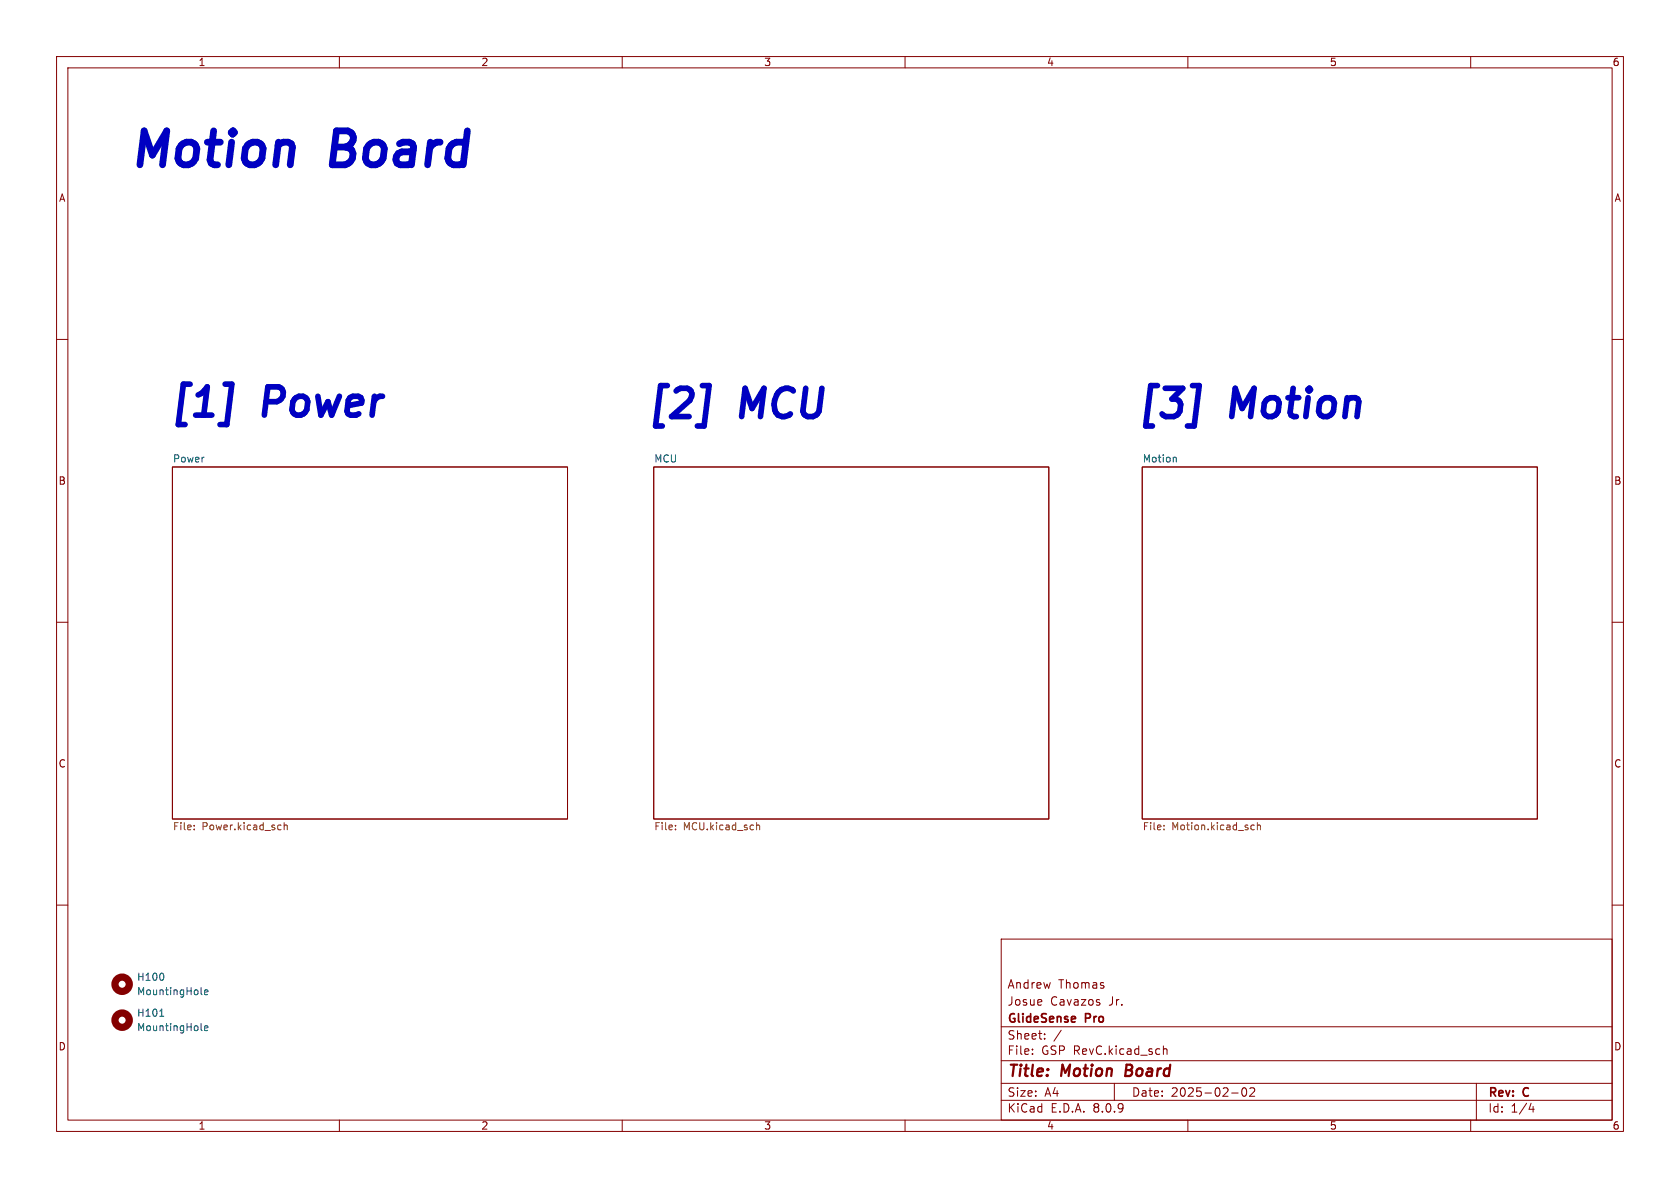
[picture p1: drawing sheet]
<svg xmlns="http://www.w3.org/2000/svg" width="297mm" height="210mm" viewBox="0 0 297 210" stroke-linecap="round" stroke-linejoin="round" font-family="sans-serif">
<g fill="none" stroke="#840000" stroke-width=".18">
<path d="M10 10h277v190h-277zM12 12h273v186h-273zM60 10v2M110 10v2M160 10v2M210 10v2M260 10v2M10 60h2M285 60h2M30.5 82.6h69.8v62.2h-69.8zM115.6 82.6h69.8v62.2h-69.8zM201.9 82.6h69.9v62.2h-69.9z"/>
<path d="M10 110h2M285 110h2M10 160h2M177 166h108v32h-108zM194.4 177.3v.3M285 160h2M60 198v2M110 198v2M160 198v2M177 194.5h108M177 191.5h108M177 187.5h108"/>
<path d="M177 181.5h108M182.5 186.3v.1M182.5 185.5v.1M184.7 183.6v.1M184.7 182.8v.1M187.6 182.1l-1.3 2M197 191.5v3M205.7 184.9v1.5M205.7 185.5l.2-.1 .3 .1 .1 .9M210 198v2M217.7 193.2h1.2M219.7 192.4l.2-.1a.81 .81 0 0 1 .6 .6 .81 .81 0 0 1-.3 .8l-.2 .1a.81 .81 0 0 1-.3-1.4z"/>
<path d="M221 192.4l.5-.1 .2 .1 .1 .3-.9 1.1h.9M260 198v2M261 191.5v6.5M270.7 195l-.4 1.1h.9M271 195.6v1"/>
</g>
<path d="M199.2 188.2l-.3 2h.8" fill="none" stroke="#840000" stroke-width=".4"/>
<path d="M189.9 179.7l.2 .3-.7 .2M190.1 180.6l-.2 .1" fill="none" stroke="#840000" stroke-width=".3"/>
<g fill="none" stroke="#725600" stroke-width=".18">
<path d="M34.3 146.6v.1M34.3 145.9v.1M49.6 145.8l.1 .1M49.7 146.6l-.1 .1M50.2 145.4v1.3M50.2 146l.2-.2 .3 .1 .1 .8M119.4 146.6v.1M119.4 145.9v.1M133.8 146l.1-.2 .3 .1 .1 .8M133.8 145.4v1.3M205.8 146.6v.1M205.8 145.9v.1"/>
<path d="M221.3 145.9h.4M221.3 146.6h.4M222.3 146l.2-.2 .3 .1v.8M222.3 145.4v1.3"/>
</g>
<path d="M207.6 80.8l.4 .2v.7M28.2 179.6h.8M28.9 172.3v.8M35.5 175.7l.2 .1M36.2 175.4l.6-.1-.1-.2-.4-.1-.1 .2v.6h.5M35.5 182l.2 .2M36.2 181.8l.6-.2-.1-.2-.4-.1-.1 .2v.6h.5" fill="none" stroke="#006464" stroke-width=".18"/>
<g fill="none" stroke="#840000" stroke-width="1.3">
<circle cx="21.6" cy="174" r="1.27"/>
<circle cx="21.6" cy="180.3" r="1.27"/>
</g>
<path d="M39.8 67.9h1.2l-.9 7.2M124.2 68.2h1.2l-.9 7.1M210.8 68.2h1.2l-.9 7.1" fill="none" stroke="#0000c2" stroke-width="1"/>
<g font-size="8.4" fill="#0000c2">
<text x="22.1" y="31.2">Motion</text>
<text x="58.5" y="31.2">Board</text>
</g>
<g font-size="7" fill="#0000c2">
<text x="29.3" y="75.1">[1]</text>
<text x="46.6" y="75.1">Power</text>
<text x="113.7" y="75.4">[2]</text>
<text x="130.9" y="75.4">MCU</text>
<text x="200.4" y="75.4">[3]</text>
<text x="217.6" y="75.4">Motion</text>
</g>
<g font-size="2.8" fill="#840000">
<text x="178" y="190.9">Title:</text>
<text x="187.7" y="190.9">Motion</text>
<text x="199.8" y="190.9">Board</text>
</g>
<g font-size="2.1" fill="#840000">
<text x="178" y="178">Josue</text>
<text x="178" y="175">Andrew</text>
<text x="185.7" y="178">Cavazos</text>
<text x="187.1" y="175">Thomas</text>
<text x="196.1" y="178">Jr.</text>
<text x="178" y="184">Sheet:</text>
<text x="178" y="181.2">GlideSense</text>
<text x="192" y="181.2">Pro</text>
<text x="178" y="186.7">File:</text>
<text x="184.1" y="186.7">GSP RevC.kicad_sch</text>
<text x="178" y="196.9">KiCad</text>
<text x="178" y="194.1">Size:</text>
<text x="184.7" y="194.1">A4</text>
<text x="185.7" y="196.9">E.D.A.</text>
<text x="193.3" y="196.9">8.0.9</text>
<text x="200" y="194.1">Date:</text>
<text x="207" y="194.1">2025-02-02</text>
<text x="263" y="194.3">Rev:</text>
<text x="263" y="196.9">Id:</text>
<text x="267.1" y="196.9">1/4</text>
<text x="269.4" y="194.3">C</text>
</g>
<g font-size="1.8" fill="#840000">
<text x="35" y="11.9">1</text>
<text x="85" y="11.9">2</text>
<text x="135" y="11.9">3</text>
<text x="185" y="11.9">4</text>
<text x="235" y="11.9">5</text>
<text x="285" y="11.9">6</text>
<text x="10.3" y="35.9">A</text>
<text x="285.3" y="35.9">A</text>
<text x="10.3" y="85.9">B</text>
<text x="285.3" y="85.9">B</text>
<text x="10.3" y="135.9">C</text>
<text x="285.3" y="135.9">C</text>
<text x="10.3" y="185.9">D</text>
<text x="285.3" y="185.9">D</text>
<text x="35" y="199.9">1</text>
<text x="85" y="199.9">2</text>
<text x="135" y="199.9">3</text>
<text x="185" y="199.9">4</text>
<text x="235" y="199.9">5</text>
<text x="285" y="199.9">6</text>
</g>
<g font-size="1.8" fill="#006464">
<text x="30.5" y="81.8">Power</text>
<text x="115.6" y="81.8">MCU</text>
<text x="201.9" y="81.8">Motion</text>
<text x="24.1" y="173.6">H100</text>
<text x="24.1" y="176.1">MountingHole</text>
<text x="24.1" y="179.9">H101</text>
<text x="24.1" y="182.5">MountingHole</text>
</g>
<g font-size="1.8" fill="#725600">
<text x="30.5" y="147.1">File:</text>
<text x="35.7" y="147.1">Power.kicad_sch</text>
<text x="115.6" y="147.1">File:</text>
<text x="120.8" y="147.1">MCU.kicad_sch</text>
<text x="201.9" y="147.1">File:</text>
<text x="207.2" y="147.1">Motion.kicad_sch</text>
</g>
</svg>
